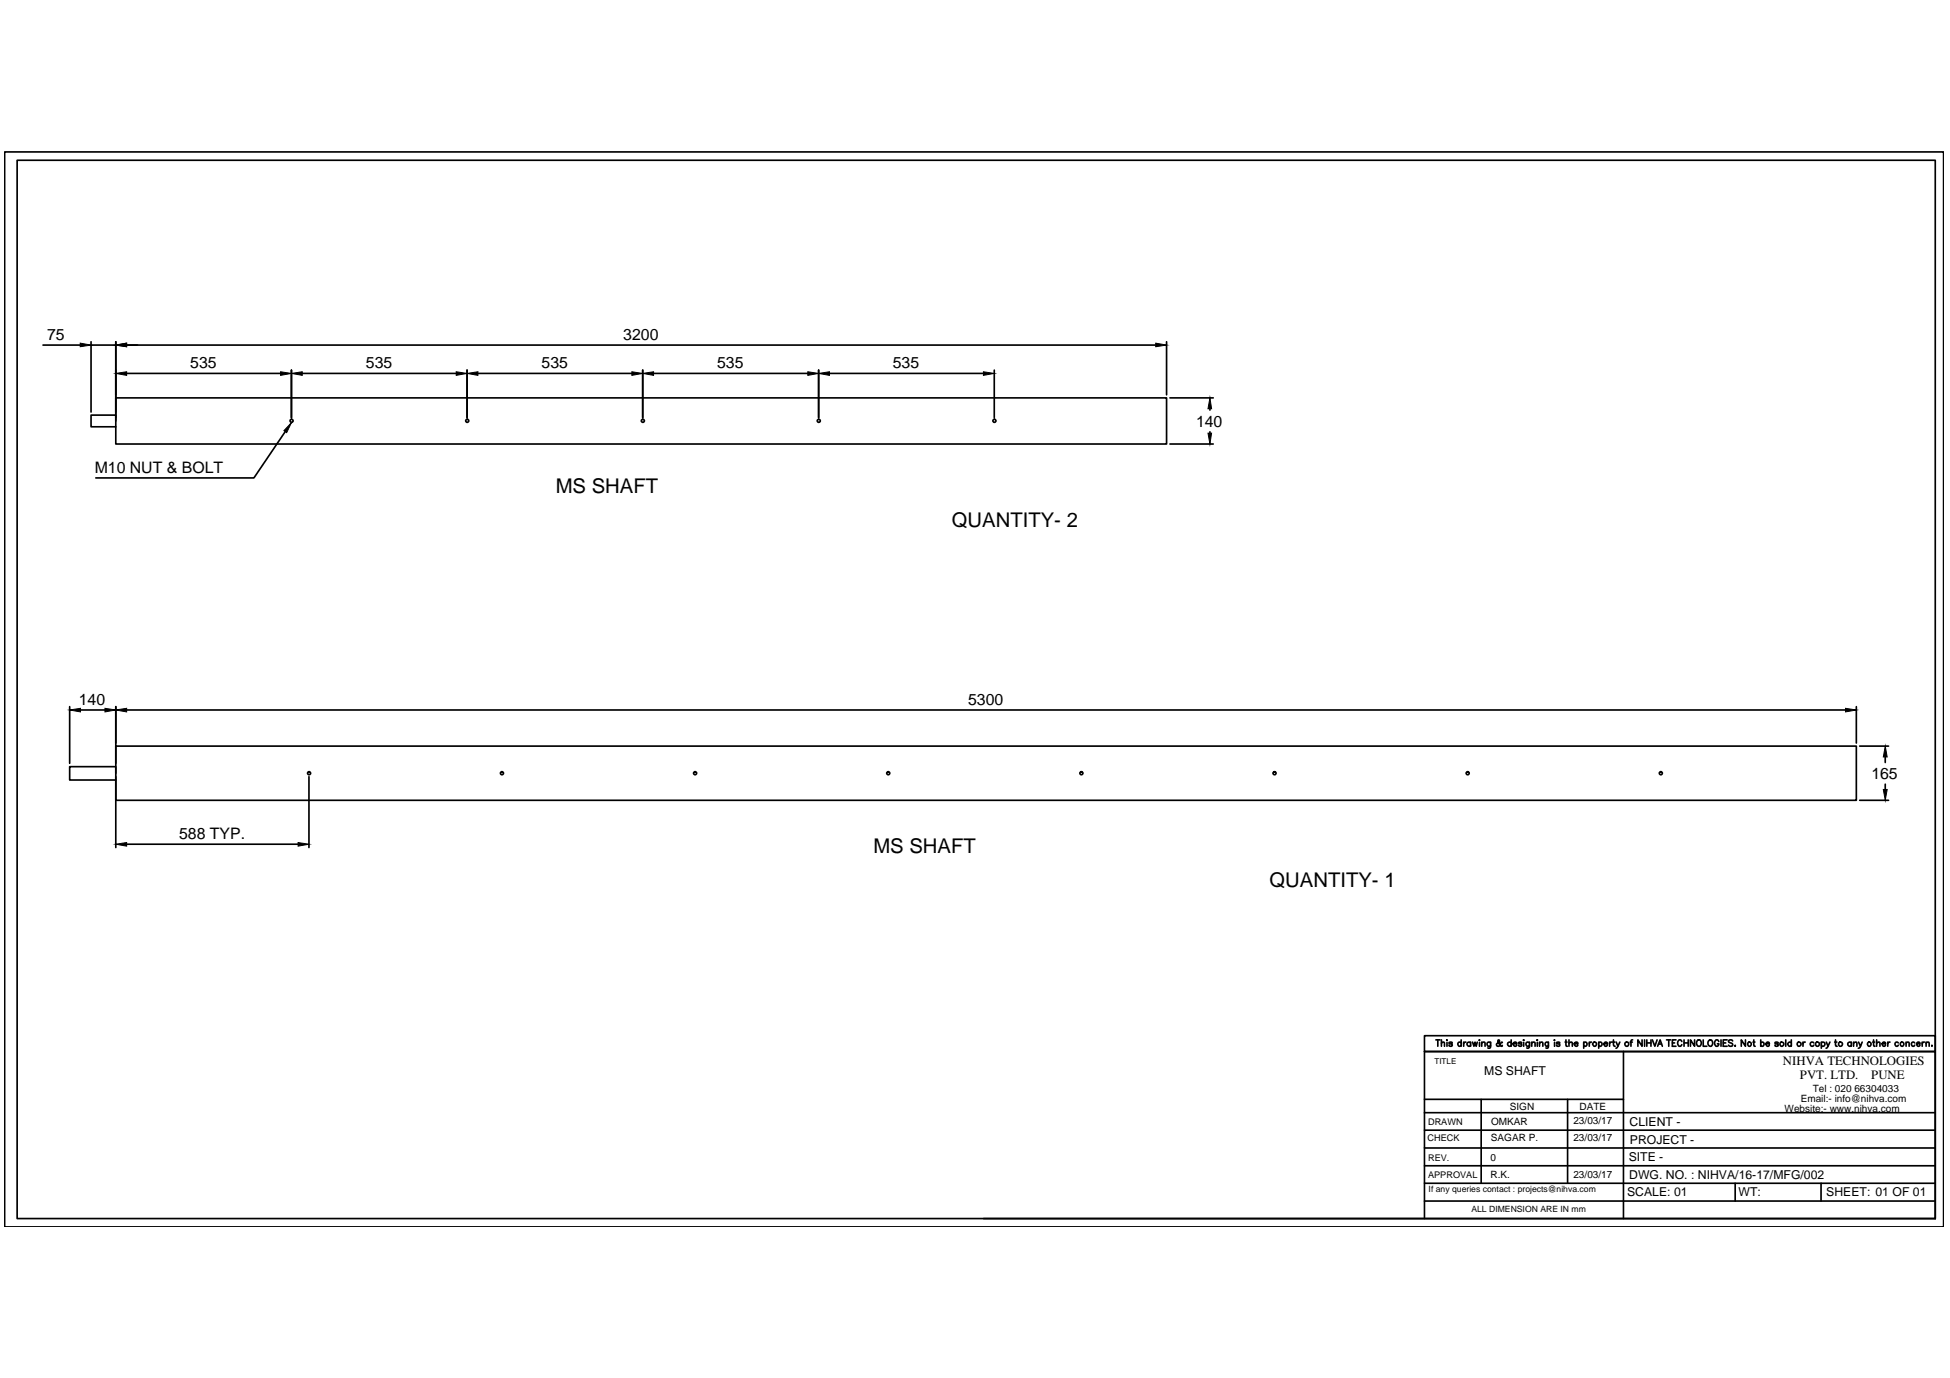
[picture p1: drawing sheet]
<svg xmlns="http://www.w3.org/2000/svg" width="297mm" height="210mm" viewBox="0 0 297 210" stroke-linecap="round" stroke-linejoin="round" font-family="sans-serif">
<!-- layer: 0 -->
<g fill="none" stroke="#000" stroke-width=".25">
<path d="M.7 23.1h295.4v163.8h-295.4zM2.6 24.4h292.2v161.2h-292.2zM6.5 52.6h5.7M13.9 52.6h3.7M13.9 52.1v10.7M17.6 52.1v11.5M19.3 52.6h156.8M19.3 56.9h23.4M44.4 56.4v7.2M46 56.9h23.5M71.1 56.4v7.2M72.8 56.9h23.5"/>
<path d="M97.9 56.4v7.2M99.6 56.9h23.4M124.7 56.4v7.2M126.4 56.9h23.4M151.5 56.4v7.2M177.7 52.1v8M17.6 60.6h160.1v7h-160.1zM17.6 64.1v-.9h-3.7v1.8h3.7M43.5 65.7l-4.8 7.1h-24.1M178.2 60.6h6.6M178.2 67.6h6.6M184.3 62.3v.2"/>
<path d="M184.3 65.8v.2M10.6 107.6v8.7M12.3 108.1h3.7M17.6 113.7h265.2v8.2h-265.2zM17.6 117.8v-1h-7v2h7M17.6 107.6v8.7M17.6 118.3v10.8M19.3 108.1h261.8M47.1 118.3v10.8M282.8 107.6v5.6M283.3 113.7h4.4M287.2 115.3v.8"/>
<path d="M287.2 119.5v.8M19.3 128.6h26.1M283.3 121.9h4.4M218.7 158.4h.7M219 158.4v1M219.6 158.9l.2-.2 .2 .1v.6M219.6 158.4v1M220.4 158.4h.1zM220.4 158.8v.6M221.2 158.9l-.1-.2-.4 .2 .5 .2v.2h-.4l-.1-.1M222.6 158.9a.28 .28 0 0 0-.4-.1 .28 .28 0 0 0 0 .4 .28 .28 0 0 0 .4 0M222.6 158.4v1"/>
<path d="M223 158.7v.7M223.3 158.7l-.2 .1-.1 .2M224 158.9a.31 .31 0 0 0-.5 0 .31 .31 0 0 0 .1 .4l.2 .1 .2-.2M224 158.7v.7M224.3 158.7l.2 .7 .2-.7 .2 .7 .1-.7M225.4 158.4v.1zM225.4 158.8v.6M225.7 158.9l.2-.2 .3 .1v.6M225.7 158.7v.7M227.1 158.7l-.1 .9h-.4M227.1 158.9a.3 .3 0 0 0-.5-.1 .3 .3 0 0 0 0 .5 .3 .3 0 0 0 .5-.1M228.8 158.8v-.1l-.2 .2-.2 .4h-.4v-.3l.4-.3v-.3h-.2a.91 .91 0 0 0 .6 1v-.2"/>
<path d="M230.2 158.9a.31 .31 0 0 0-.5 0 .31 .31 0 0 0 .1 .4l.2 .1 .2-.2M230.2 158.4v1M230.5 159h.5v-.1a.3 .3 0 0 0-.4-.1 .3 .3 0 0 0-.1 .4l.2 .2 .3-.2M231.8 158.9l-.2-.2-.3 .2 .5 .2v.2l-.3 .1-.2-.2M232.1 158.4h.1zM232.1 158.8v.6M233 158.7v.8l-.2 .2-.2-.1M233 158.9a.3 .3 0 0 0-.5-.1 .3 .3 0 0 0 0 .5 .3 .3 0 0 0 .5-.1M233.3 158.9l.2-.2 .3 .1v.6M233.3 158.7v.7M234.2 158.4v.1zM234.2 158.8v.6"/>
<path d="M234.5 158.9l.3-.2 .2 .1v.6M234.5 158.7v.7M235.9 158.7l-.1 .9h-.3M235.9 158.9a.28 .28 0 0 0-.5-.1 .28 .28 0 0 0 0 .4 .28 .28 0 0 0 .5 0M236.8 158.4v.1zM236.8 158.8v.6M237.6 158.9l-.2-.2-.3 .2 .5 .2v.2h-.5v-.1M238.4 158.7h.3M238.5 158.4v.8l.1 .1 .1 .1M239 158.9l.3-.2 .2 .1v.6M239 158.4v1M239.8 159h.6v-.1a.3 .3 0 0 0-.5-.1 .3 .3 0 0 0-.1 .4l.3 .2 .3-.2"/>
<path d="M241.2 158.9a.28 .28 0 0 1 .5-.1 .28 .28 0 0 1 0 .4 .28 .28 0 0 1-.5 0M241.2 158.7v1M242.1 158.7v.7M242.4 158.7l-.2 .1-.1 .2M243.5 158.9a.28 .28 0 0 1 .4-.1 .28 .28 0 0 1 0 .4 .28 .28 0 0 1-.4 0M243.5 158.7v1M244.3 159h.5a.27 .27 0 0 0-.3-.2 .27 .27 0 0 0-.1 .4l.1 .2 .3-.2M245.2 158.7v.7M245.5 158.7l-.2 .1-.1 .2M245.6 158.7h.4M245.8 158.4v.8l.2 .2M246.2 158.7l.3 .7 .2-.7"/>
<path d="M246.5 159.4l-.3 .3M248.3 158.7h.4M248.7 158.4h-.2l-.1 1M250.1 158.4v1l-.6-1v1M250.5 158.4v1M250.9 158.4v1M250.9 158.9h.6M251.5 158.4v1M251.7 158.4l.4 1 .3-1M252.5 159.4l.4-1 .3 1M252.6 159h.5M253.9 158.4h.6"/>
<path d="M254.2 158.4v1M254.7 158.9h.4M255.3 158.4h-.6v1h.6M256.2 158.7a.32 .32 0 0 0-.4-.3 .32 .32 0 0 0-.2 .4v.2a.32 .32 0 0 0 .2 .4 .32 .32 0 0 0 .4-.3M256.5 158.9h.7M256.5 158.4v1M257.2 158.4v1M258.1 158.4v1l-.6-1v1M258.6 158.4a.46 .46 0 0 1 .6 .5 .46 .46 0 0 1-.6 .4l-.2-.3zM259.4 158.4v1h.6M260.3 158.6a.38 .38 0 0 1 .5-.1 .38 .38 0 0 1 .1 .5 .39 .39 0 0 1-.5 .4 .39 .39 0 0 1-.2-.6zM261.8 158.7a.32 .32 0 0 0-.4-.3 .32 .32 0 0 0-.2 .4v.2a.32 .32 0 0 0 .3 .4 .32 .32 0 0 0 .3-.4h-.2"/>
<path d="M262.2 158.4v1M262.5 158.9h.4M263.1 158.4h-.6v1h.6M263.9 158.6a.31 .31 0 0 0-.3-.2 .31 .31 0 0 0-.3 .3l.5 .2 .1 .3a.36 .36 0 0 1-.6 0M264.2 159.3l.1-.1 .1 .1zM265.9 158.4v1l-.7-1v1M267 158.7h.3M267.2 158.4v.8v.1l.2 .1M268.2 158.9a.28 .28 0 0 1 .4-.1 .28 .28 0 0 1 0 .4 .28 .28 0 0 1-.4 0M268.2 158.4v1M269 159h.5a.27 .27 0 0 0-.4-.2 .27 .27 0 0 0 0 .4l.1 .2 .3-.2M270.9 158.9l-.2-.2-.3 .2 .4 .2v.2l-.3 .1-.1-.2"/>
<path d="M272 158.4v1M272.9 158.9a.3 .3 0 0 0-.5-.1 .3 .3 0 0 0 0 .5 .3 .3 0 0 0 .5-.1M272.9 158.4v1M274.6 158.7v.7M275 158.7l-.2 .1-.2 .2M276.3 158.9a.3 .3 0 0 0-.5-.1 .3 .3 0 0 0 0 .5 .3 .3 0 0 0 .5-.1M277.4 158.9a.3 .3 0 0 1 .5-.1 .3 .3 0 0 1 0 .5 .3 .3 0 0 1-.5-.1M277.4 158.7v1M278.2 158.7l.3 .7 .3-.7M278.5 159.4l-.3 .3M279.5 158.7h.3M279.6 158.4v.9l.3 .1"/>
<path d="M282 158.9a.31 .31 0 0 0-.5 0 .31 .31 0 0 0 .1 .4l.2 .1 .2-.2M282 158.7v.7M282.3 158.9l.3-.2 .2 .1 .1 .6M282.3 158.7v.7M283.1 158.7l.3 .7 .3-.7M283.4 159.4l-.2 .2-.1 .1M285.3 158.7h.3M285.4 158.4v.8v.1l.2 .1M285.9 158.9l.2-.2 .2 .1 .1 .6M285.9 158.4v1M286.7 159h.5a.27 .27 0 0 0-.4-.2 .27 .27 0 0 0 0 .4l.1 .2 .3-.2M287.6 158.7v.7"/>
<path d="M287.9 158.7l-.2 .1-.1 .2M289.2 158.9a.28 .28 0 0 0-.5-.1 .28 .28 0 0 0 0 .4 .28 .28 0 0 0 .5 0M290.4 158.9l.2-.2 .2 .1v.6M290.4 158.7v.7M291.7 158.9a.28 .28 0 0 0-.5-.1 .28 .28 0 0 0 0 .4 .28 .28 0 0 0 .5 0M292 159h.5a.27 .27 0 0 0-.4-.2 .27 .27 0 0 0-.1 .4l.2 .2 .3-.2M292.8 158.7v.7M293.1 158.7l-.2 .1-.1 .2M293.4 158.9l.2-.2 .2 .1 .1 .6M293.4 158.7v.7M294.3 159.2v.2zM217 177.6h77.8"/>
<path d="M217 174.9h77.8M217 172.2h77.8M217 169.5h77.8M217 167.5h30.3M225.6 167.5v12.7M238.8 167.5v12.7M247.3 160.2v25.4M149.8 185.6h145M217 185.6v-25.4h77.8h-77.8v-2.4h77.8v27.8M217 180.2h77.8M217 183h77.8M264.3 180.2v2.8"/>
<path d="M277.4 180.2v2.8"/>
<circle cx="44.4" cy="64.1" r=".23"/>
<circle cx="71.2" cy="64.1" r=".23"/>
<circle cx="97.9" cy="64.1" r=".23"/>
<circle cx="124.7" cy="64.1" r=".23"/>
<circle cx="151.5" cy="64.1" r=".23"/>
<circle cx="47.1" cy="117.8" r=".23"/>
<circle cx="76.5" cy="117.8" r=".23"/>
<circle cx="105.9" cy="117.8" r=".23"/>
<circle cx="135.3" cy="117.8" r=".23"/>
<circle cx="164.7" cy="117.8" r=".23"/>
<circle cx="194.1" cy="117.8" r=".23"/>
<circle cx="223.6" cy="117.8" r=".23"/>
<circle cx="253" cy="117.8" r=".23"/>
<circle cx="242.9" cy="159" r=".29"/>
<circle cx="247.8" cy="159" r=".3"/>
<circle cx="266.5" cy="159" r=".29"/>
<circle cx="271.4" cy="159" r=".31"/>
<circle cx="274.1" cy="159" r=".31"/>
<circle cx="276.8" cy="159" r=".31"/>
<circle cx="280.4" cy="159" r=".31"/>
<circle cx="284.7" cy="159" r=".29"/>
<circle cx="289.7" cy="159" r=".29"/>
</g>
<g fill="#000" stroke="#000" stroke-width=".15">
<path d="M12.2 52.3l1.7 .3-1.7 .2zM17.6 52.6l1.7-.3v.5zM17.6 56.9l1.7-.3v.6zM42.7 56.6l1.7 .3-1.7 .3zM44.4 56.9l1.6-.3v.6zM69.5 56.6l1.6 .3-1.6 .3zM71.1 56.9l1.7-.3v.6zM96.3 56.6l1.6 .3-1.6 .3zM97.9 56.9l1.7-.3v.6zM123 56.6l1.7 .3-1.7 .3zM124.7 56.9l1.7-.3v.6zM149.8 56.6l1.7 .3-1.7 .3z"/>
<path d="M176.1 52.3l1.6 .3-1.6 .2zM44.4 64.4l-.7 1.5-.4-.3zM184.3 60.6l.3 1.7h-.6zM184 66h.6l-.3 1.6zM10.6 108.1l1.7-.2v.5zM16 107.9l1.6 .2-1.6 .3zM17.6 108.1l1.7-.2v.5zM281.1 107.9l1.7 .2-1.7 .3zM287.2 113.7l.3 1.6h-.6zM17.6 128.6l1.7-.3v.6zM45.4 128.3l1.7 .3-1.7 .3zM286.9 120.3h.6l-.3 1.6z"/>
</g>
<g font-size="3.1">
<text x="84.7" y="75.2">MS SHAFT</text>
<text x="145" y="80.3">QUANTITY- 2</text>
<text x="133" y="129.9">MS SHAFT</text>
<text x="193.4" y="135.1">QUANTITY- 1</text>
</g>
<g font-size="2.4">
<text x="7.2" y="51.8">75</text>
<text x="94.9" y="51.8">3200</text>
<text x="29" y="56.1">535</text>
<text x="55.7" y="56.1">535</text>
<text x="82.5" y="56.1">535</text>
<text x="109.2" y="56.1">535</text>
<text x="136" y="56.1">535</text>
<text x="182.2" y="65">140</text>
<text x="14.4" y="72">M10 NUT &amp; BOLT</text>
<text x="12" y="107.4">140</text>
<text x="147.5" y="107.4">5300</text>
<text x="285.1" y="118.6">165</text>
<text x="27.3" y="127.8">588 TYP.</text>
</g>
<g font-size="1.9">
<text x="226.1" y="163.7">MS SHAFT</text>
<text x="271.6" y="162.3">NIHVA TECHNOLOGIES</text>
<text x="274.2" y="164.4">PVT. LTD.</text>
<text x="285.1" y="164.4">PUNE</text>
<text x="248.2" y="171.5">CLIENT -</text>
<text x="248.1" y="176.9">SITE -</text>
<text x="248.2" y="179.5">DWG. NO. : NIHVA/16-17/MFG/002</text>
<text x="248.3" y="174.2">PROJECT -</text>
<text x="247.8" y="182.2">SCALE: 01</text>
<text x="264.8" y="182.2">WT:</text>
<text x="278.2" y="182.2">SHEET: 01 OF 01</text>
</g>
<g font-size="1.5">
<text x="274.3" y="167.8">Email:- info@nihva.com</text>
<text x="276.1" y="166.3">Tel : 020 66304033</text>
<text x="227.1" y="173.8">SAGAR P.</text>
<text x="227.1" y="171.4">OMKAR</text>
<text x="230" y="169.1">SIGN</text>
<text x="239.7" y="171.1">23/03/17</text>
<text x="239.7" y="173.8">23/03/17</text>
<text x="240.6" y="169.1">DATE</text>
<text x="271.9" y="169.3">Website:- www.nihva.com</text>
<text x="227.1" y="176.9">0</text>
<text x="227.1" y="179.4">R.K.</text>
<text x="239.7" y="179.4">23/03/17</text>
</g>
<g font-size="1.4">
<text x="217.5" y="173.8">CHECK</text>
<text x="217.5" y="171.4">DRAWN</text>
<text x="217.5" y="176.8">REV.</text>
<text x="217.5" y="179.5">APPROVAL</text>
</g>
<g font-size="1.3">
<text x="217.6" y="181.6">If any queries contact : projects@nihva.com</text>
<text x="224.1" y="184.7">ALL DIMENSION ARE IN mm</text>
</g>
<text font-size="1.2" x="218.5" y="162.1">TITLE</text>
</svg>
